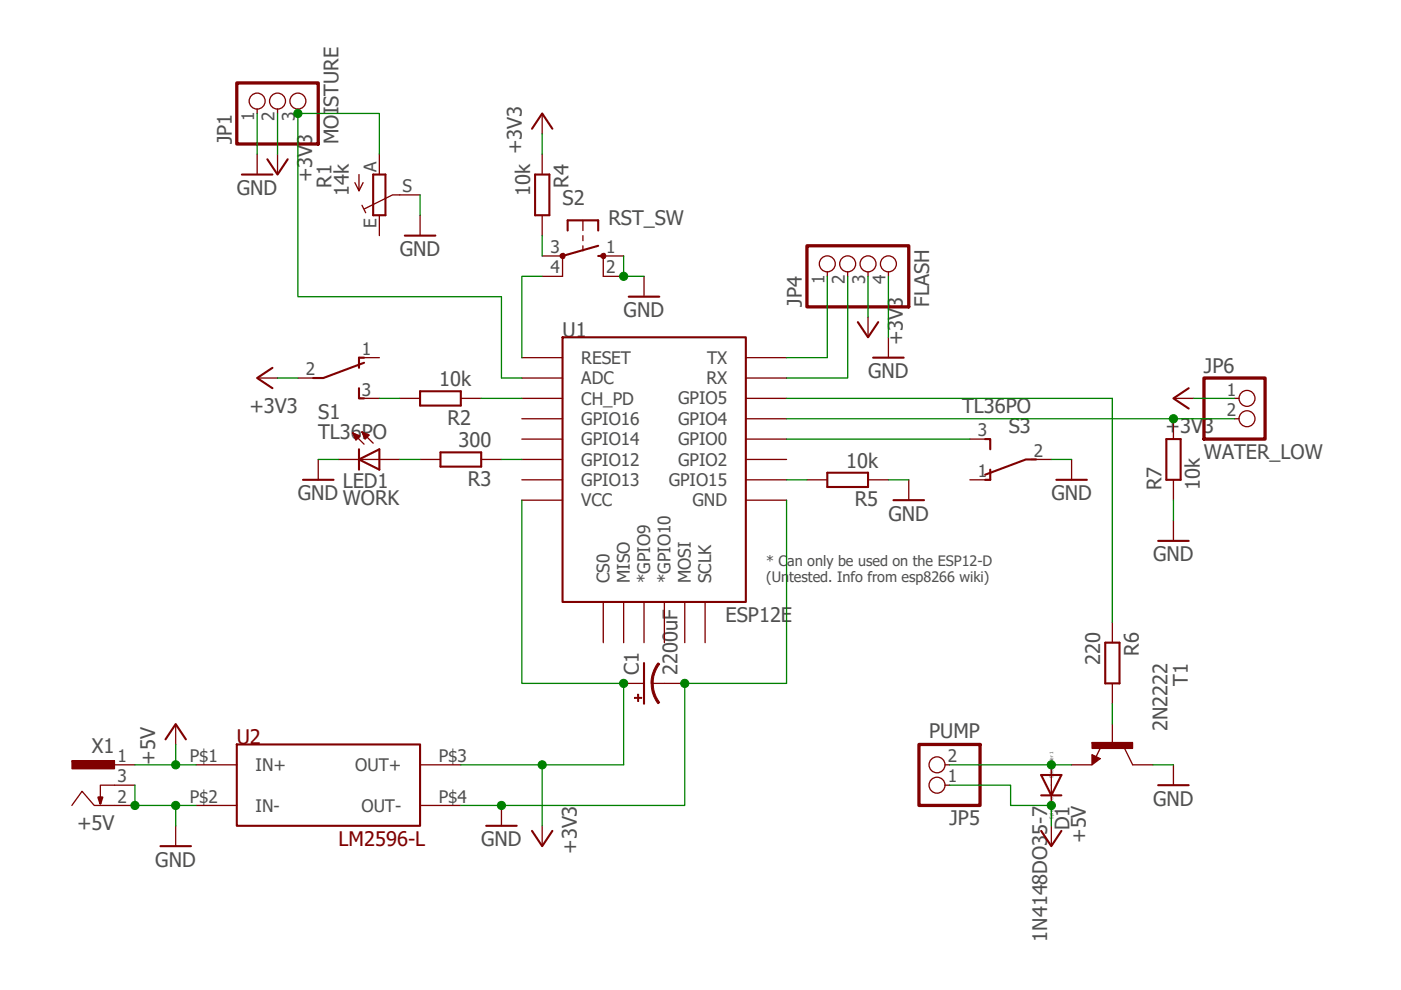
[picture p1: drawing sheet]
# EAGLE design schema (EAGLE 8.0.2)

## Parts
C1  2200uF  100UF-25V-20%(PTH)  [CPOL-RADIAL-100UF-25V]
D1  1N4148DO35-7  [DO35-7]
JP1  MOISTURE  PINHD-1X3  [1X03]
JP4  FLASH  PINHD-1X4  [1X04]
JP5  PUMP  PINHD-1X2  [1X02]
JP6  WATER_LOW  PINHD-1X2  [1X02]
LED1  WORK  LED3MM  [LED3MM]
R1  14k  TRIM_EU-CA6V  [CA6V]
R2  10k  R-EU_0309/V  [0309V]
R3  300  R-EU_0309/V  [0309V]
R4  10k  R-EU_0309/V  [0309V]
R5  10k  R-EU_0309/V  [0309V]
R6  220  R-EU_0309/V  [0309V]
R7  10k  R-EU_0309/V  [0309V]
S1  TL36PO  [TL3XPO]
S2  RST_SW  10-XX  [B3F-10XX]
S3  TL36PO  [TL3XPO]
T1  2N2222  [TO18]
U1  ESP12E  ESP12ESMD  [ESP12E-SMD]
U2  LM2596-L  [LM2596-L]
X1  +5V  733989-5  [733989-5]

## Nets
+3V3: C1.1(+) JP1.2 JP4.3 JP6.1 R4.1 S1.2(P) U1.VCC U2.P$3(OUT+)
+5V: D1.C JP5.1 U2.P$1(IN+) X1.1
ADC: JP1.3 R1.A U1.ADC
CH_PD: R2.1 U1.CH_PD
CH_PD_S: R2.2 S1.3(S)
GND: C1.2(-) JP1.1 JP4.4 LED1.K(C) R1.S R5.1 R7.1 S2.1(S) S2.2(S1) S3.2(P) T1.3(C) U1.GND U2.P$2(IN-) U2.P$4(OUT-) X1.2 X1.3
GPIO0: S3.3(S) U1.GPIO0
GPIO4: JP6.2 R7.2 U1.GPIO4
GPIO5: R6.1 U1.GPIO5
GPIO5_T: R6.2 T1.2(B)
GPIO12: R3.1 U1.GPIO12
GPIO12D: LED1.A R3.2
GPIO15: R5.2 U1.GPIO15
PUMP_GND: D1.A JP5.2 T1.1(E)
RST: S2.4(P1) U1.RESET
RST_R: R4.2 S2.3(P)
RX: JP4.2 U1.RXD0(RX)
TX: JP4.1 U1.TXD0(TX)
Unconnected: R1.E S1.1(O) S3.1(O) U1.CS0 U1.GPIO2 U1.GPIO9(*GPIO9) U1.GPIO10(*GPIO10) U1.GPIO13 U1.GPIO14 U1.GPIO16 U1.MISO U1.MOSI U1.SCLK

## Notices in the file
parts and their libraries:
SparkFun-Capacitors: Licensing: Creative Commons ShareAlike 4.0 International - https://creativecommons.org/licenses/by-sa/4.0
